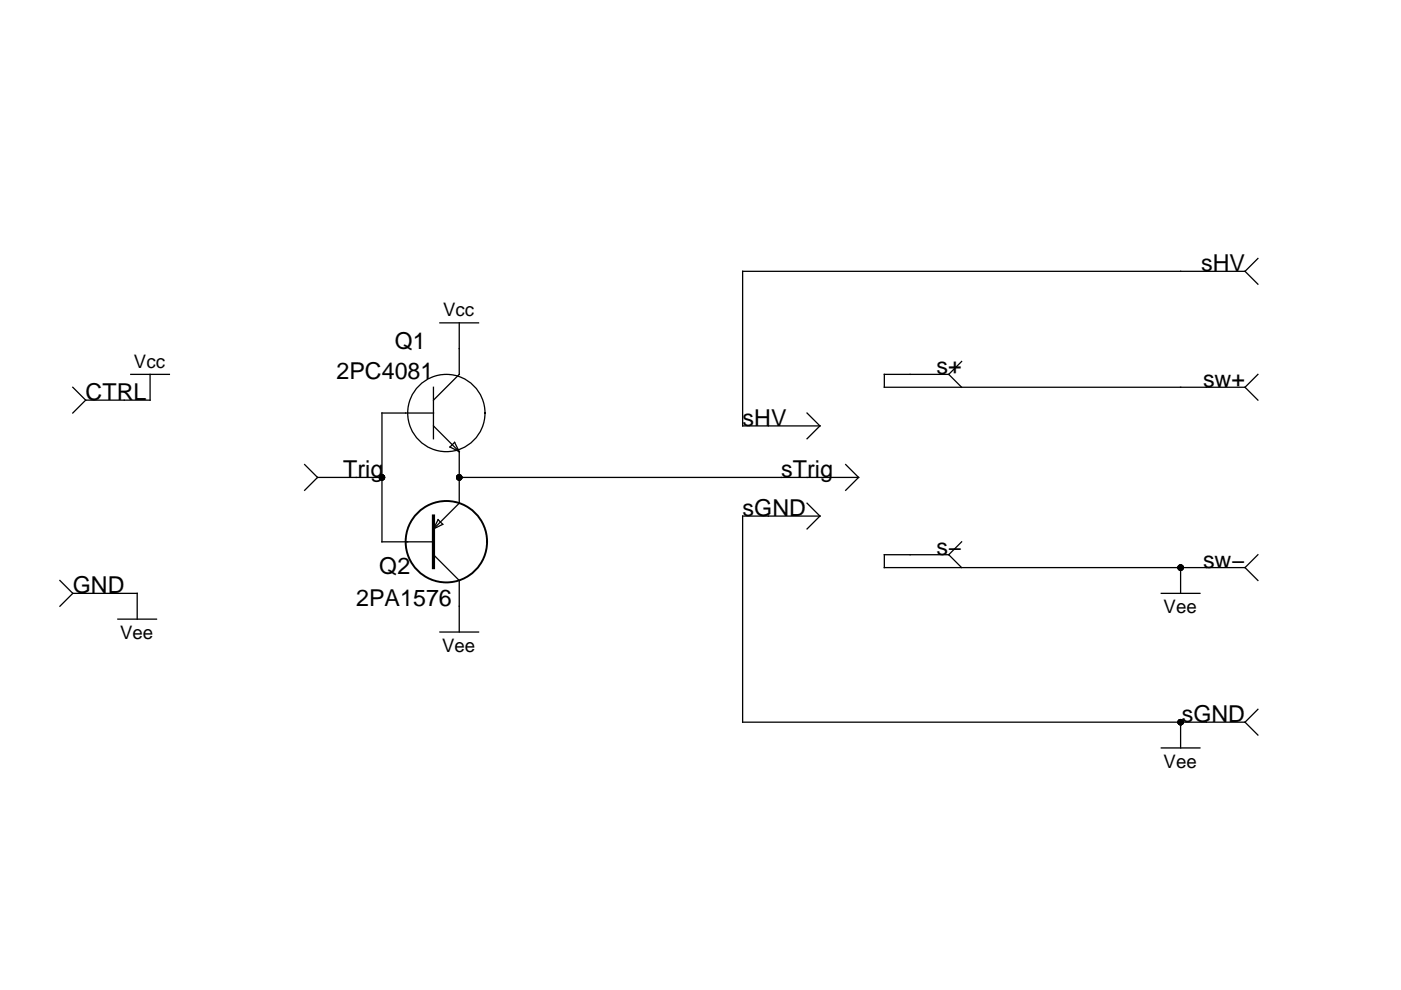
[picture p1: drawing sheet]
<svg xmlns="http://www.w3.org/2000/svg" width="297mm" height="210mm" viewBox="0 0 297 210" stroke-linecap="round" stroke-linejoin="round" font-family="sans-serif">
<g fill="none" stroke="#000" stroke-width=".27">
<path d="M264 57.5h-106.5v32.8h16.3M264 57.5l2.7 2.8M266.7 54.8l-2.7 2.7M27.7 79.4h8.2M31.8 79.4v5.4h-13.6M93.3 68.5h8.2M97.4 68.5v10.9l-5.5 5.4M201.2 79.4h-13.7v2.7h76.5M201.2 79.4l2.7 2.7M203.9 76.6l-2.7 2.8M266.7 79.4l-2.7 2.7M15.4 82.1l2.8 2.7"/>
<path d="M18.2 84.8l-2.8 2.8M64.6 98.5l2.7 2.7M91.9 87.6h-10.9v27.3h10.9M91.9 90.3l5.5 5.5M91.9 82.1v10.9M95.4 94.8l1-1 1 2zM97.4 95.8v10.9l-5.5 5.5M171.1 87.6l2.7 2.7M173.8 90.3l-2.7 2.7M179.3 98.5l2.7 2.7M264 82.1l2.7 2.7M67.3 101.2h13.7"/>
<path d="M67.3 101.2l-2.7 2.8M91.9 117.6l5.5 5.5v10.9M92.9 110.2l1 1-2 1zM97.4 101.2h84.6M171.1 106.7l2.7 2.7M173.8 109.4l-2.7 2.8M173.8 109.4h-16.3v43.7h106.5M182 101.2l-2.7 2.8M201.2 117.6h-13.7v2.7h76.5M201.2 117.6l2.7 2.7M203.9 114.9l-2.7 2.7M266.7 117.6l-2.7 2.7"/>
<path d="M12.7 123.1l2.7 2.7M15.4 125.8h13.7v5.5M15.4 125.8l-2.7 2.7M25 131.3h8.2M93.3 134h8.2M246.2 125.8h8.2M250.3 120.3v5.5M264 120.3l2.7 2.8M246.2 158.6h8.2M250.3 153.1v5.5M264 153.1l2.7 2.7M266.7 150.4l-2.7 2.7"/>
<circle cx="94.6" cy="87.6" r="8.2"/>
</g>
<g fill="#000">
<circle cx="81" cy="101.2" r=".68"/>
<circle cx="97.4" cy="101.2" r=".68"/>
<circle cx="250.3" cy="120.3" r=".68"/>
<circle cx="250.3" cy="153.1" r=".68"/>
</g>
<circle cx="94.6" cy="114.9" r="8.6" fill="none" stroke="#000" stroke-width=".41"/>
<path d="M91.9 109.4v10.9" fill="none" stroke="#000" stroke-width=".68"/>
<g font-size="4.9">
<text x="254.7" y="57.5">sHV</text>
<text x="83.7" y="73.9">Q1</text>
<text x="71.3" y="80.3">2PC4081</text>
<text x="198.5" y="79.4">s+</text>
<text x="255.1" y="82.1">sw+</text>
<text x="18.2" y="84.8">CTRL</text>
<text x="157.5" y="90.3">sHV</text>
<text x="72.8" y="101.2">Trig</text>
<text x="165.6" y="101.2">sTrig</text>
<text x="157.5" y="109.4">sGND</text>
<text x="198.5" y="117.6">s−</text>
<text x="15.4" y="125.8">GND</text>
<text x="80.4" y="121.6">Q2</text>
<text x="255.1" y="120.3">sw−</text>
<text x="75.5" y="128.5">2PA1576</text>
<text x="250.5" y="153.1">sGND</text>
</g>
<g font-size="3.9">
<text x="94" y="67.1">Vcc</text>
<text x="28.4" y="78">Vcc</text>
<text x="246.7" y="130">Vee</text>
<text x="25.5" y="135.5">Vee</text>
<text x="93.8" y="138.2">Vee</text>
<text x="246.7" y="162.8">Vee</text>
</g>
</svg>
